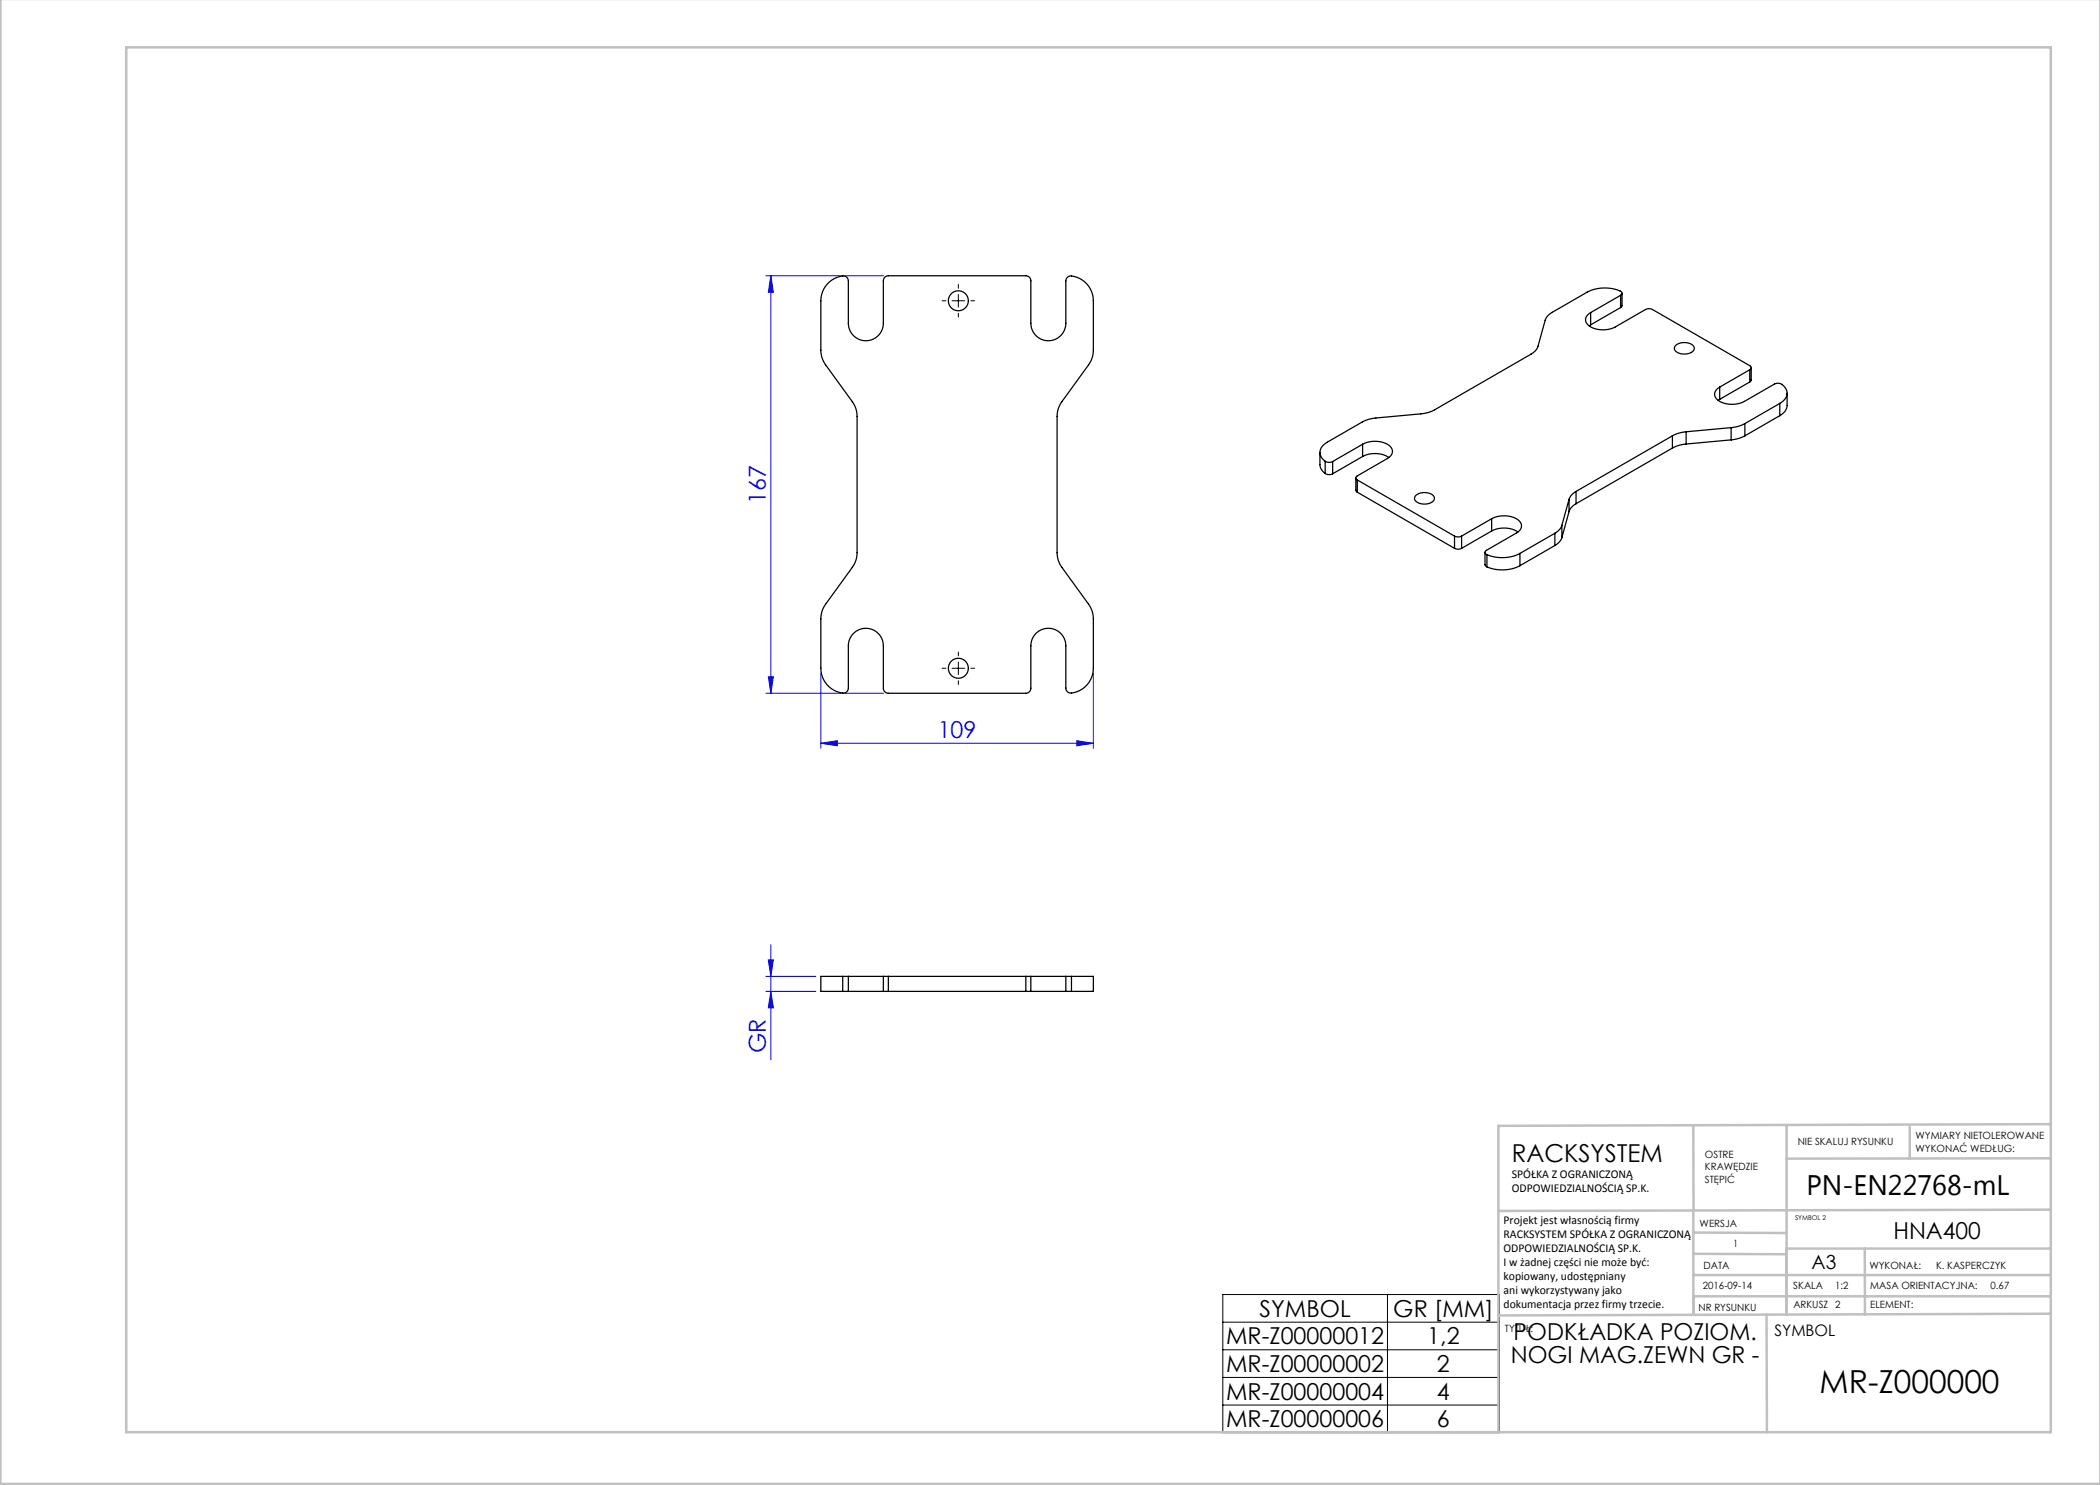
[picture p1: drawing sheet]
<svg xmlns="http://www.w3.org/2000/svg" width="420mm" height="297mm" viewBox="0 0 420 297" stroke-linecap="round" stroke-linejoin="round" font-family="sans-serif">
<g fill="none" stroke="#00f" stroke-width=".2">
<path d="M153.2 55.2h23.5M154.2 55.2v83.5M154.2 55.2l.5 3.3h-1zM153.2 138.7h23.5M153.7 135.4h1l-.5 3.3zM164.2 134.7v15M218.7 134.7v15M164.2 148.7l3.3-.6v1.1zM164.2 148.7h54.5M215.4 148.1l3.3 .6-3.3 .5zM153.2 198.3h10M153.2 195.3h10"/>
<path d="M153.7 192h1l-.5 3.3zM154.2 188.9v23.1M154.2 198.3l.5 3.3h-1z"/>
</g>
<path d="M191.7 58.9v2.5M190.4 60.2h2.5M190.4 133.7h2.5M191.7 132.4v2.5M244.6 258.9h55.3v27.6h-55.3zM277.5 258.9v27.6M244.6 264.4h55.3M244.6 270h55.3M244.6 275.5h55.3M244.6 281h55.3" fill="none" stroke="#000" stroke-width=".2"/>
<path d="M191.7 57.7v-.8M189.2 60.2h-.8M191.7 62.7v.7M194.2 60.2h.7M189.2 133.7h-.8M191.7 131.2v-.8M191.7 136.2v.7M194.2 133.7h.7" fill="none" stroke="#000" stroke-width=".2" stroke-dasharray="15.2 1.3 1.3 1.3"/>
<g fill="none" stroke="#c0c0c0" stroke-width=".5">
<path d="M.1 -.1v296.9h419.9M25.2 9.5h385v276.9h-385zM338.7 225.2v16.9M357.3 225v37.9M382 225.4v6.3M410.1 224.8l-110.4 .4v61.2M410.1 231.7h-52.8M338.7 259.3h71.5M338.7 255h71.5M338.7 250.8l18.6 .1M338.7 246.5l18.6 .1M338.7 242.1v20.9"/>
<path d="M373 249.7v13.2M410.1 241.9l-110.4 .3M410.2 249.7h-52.9v13.2M353.3 262.9l.1 23.5M410.2 262.7l-110.5 .4"/>
</g>
<g fill="#00f">
<path d="M164.2 148.7l3.3-.6v1.1zM215.4 148.1l3.3 .6-3.3 .5z"/>
<path d="M154.2 198.3l.5 3.3h-1zM153.7 192h1l-.5 3.3zM153.7 135.4h1l-.5 3.3zM154.2 55.2l.5 3.3h-1z"/>
</g>
<g fill="none" stroke="#000" stroke-width=".25">
<path d="M165.8 56.4a3.7 3.7 0 0 1 3.4-1.1l.3 .3 .2 .6v8.5a3.5 3.5 0 0 0 3.5 3.5 3.5 3.5 0 0 0 3.5-3.5v-8.5a1 1 0 0 1 1-1h27.5a1 1 0 0 1 1 1v8.5a3.5 3.5 0 0 0 3.5 3.5 3.5 3.5 0 0 0 3.5-3.5v-8.5a1.11 1.11 0 0 1 1.7-.9 5 5 0 0 1 3.8 4.9v9.8a5 5 0 0 1-1 3l-5.3 7.3a5 5 0 0 0-1 3v27.2a5 5 0 0 0 1 3l5.3 7.3a5 5 0 0 1 1 3v9.9a4.9 4.9 0 0 1-4.8 4.9l-.5-.4-.2-.6v-8.4a3.5 3.5 0 0 0-3.5-3.5 3.5 3.5 0 0 0-3.5 3.5v8.5a1 1 0 0 1-1 1h-27.5a1 1 0 0 1-1-1v-8.5a3.5 3.5 0 0 0-3.5-3.5 3.5 3.5 0 0 0-3.5 3.5v8.4a1.11 1.11 0 0 1-1.7 .9 5 5 0 0 1-3.8-4.8v-9.9a5 5 0 0 1 .9-3l5.4-7.3a5 5 0 0 0 .9-3v-27.2a5 5 0 0 0-.9-3l-5.4-7.3a5 5 0 0 1-.9-3v-10.4l.5-1.8zM324.1 59.1a.45 .45 0 0 0 .3-.5 .45 .45 0 0 0-.4-.4 7.9 7.9 0 0 0-6.6 .2l-7 4.1a2.82 2.82 0 0 0-1.4 1.6l-1.4 5.1a2.81 2.81 0 0 1-1.4 1.6l-19.3 11.2a6.8 6.8 0 0 1-2.7 .8l-9 .8a6.8 6.8 0 0 0-2.8 .8l-7 4a2.1 2.1 0 0 0-1.4 1.8 2.1 2.1 0 0 0 1 2.1M324.1 59.1l-6 3.4M324.1 59.1v2.4M324.4 58.7v2.4l-.3 .4M318.1 62.5a1.51 1.51 0 0 0-1 1.4 1.51 1.51 0 0 0 1 1.5 5.5 5.5 0 0 0 5 0l6-3.5a1.56 1.56 0 0 1 1.4 0l19.4 11.2a.43 .43 0 0 1 .3 .4 .43 .43 0 0 1-.3 .5M318.1 62.5v2.5M318.1 65l-.3 .2M324.1 61.5l-6 3.5M335.2 69a2.77 2.77 0 0 1 3.6 .3 1.09 1.09 0 0 1-1.1 1.4 2.35 2.35 0 0 1-2.8-.9v-.4zM343.9 77.4a1.51 1.51 0 0 0-1 1.4 1.51 1.51 0 0 0 1 1.5 5.5 5.5 0 0 0 5 0l6-3.5a1.76 1.76 0 0 1 2.4 1.3 2.25 2.25 0 0 1-1.3 2.6M343.9 77.4v2.5"/>
<path d="M343.9 79.9l-.3 .2M349.9 74l-6 3.4M349.9 74v2.4M349.9 76.4l-6 3.5M350.2 73.5v2.5l-.3 .4M357.4 78.6l-.1 3-.3 .7-1 .8M264 90.5l.1 2.9 .3 .7 .6 .6M265 92.3a1.53 1.53 0 0 0 1.5 0M265 94.7a1.53 1.53 0 0 0 1.5 .1M265 92.3v2.4M266.5 92.3v2.5M271.2 95.6v2.4l.3 .4"/>
<path d="M271.5 96l19.4 11.2M271.5 96v2.4M271.5 98.4l19.4 11.3M272.5 88.8a4.9 4.9 0 0 1 5.8 .8 1.48 1.48 0 0 1-.8 2.1l-6 3.5a.43 .43 0 0 0-.3 .4 .43 .43 0 0 0 .3 .4M272.5 91.3a5.3 5.3 0 0 1 5.3 .2M272.5 88.8l-6 3.5M272.5 88.8v2.5M272.5 91.3l-6 3.5M283.2 99a2.77 2.77 0 0 1 3.6 .3 1.09 1.09 0 0 1-1.1 1.4 2.35 2.35 0 0 1-2.8-.9v-.4zM313.8 99.9l-1.4 5.2M313.8 99.9v2.4M315.2 98.3a2.81 2.81 0 0 0-1.4 1.6"/>
<path d="M315.2 98.3v2.4M334.5 87.2l-19.3 11.1M334.5 87.2v2.4M334.5 89.6l-19.3 11.1M337.2 86.4a6.8 6.8 0 0 0-2.7 .8M337.2 88.8a6.8 6.8 0 0 0-2.7 .8M337.2 86.4v2.4M346.2 85.5l-9 .9M346.2 85.5v2.5M346.2 88l-9 .8M349 84.7a6.8 6.8 0 0 1-2.8 .8M349 87.2a6.8 6.8 0 0 1-2.8 .8"/>
<path d="M349 84.7v2.5M356 80.7l-7 4M356 80.7v2.4M356 83.1l-7 4.1M290.9 107.2a1.56 1.56 0 0 0 1.4 0M290.9 109.7a1.56 1.56 0 0 0 1.4 0M290.9 107.2v2.5M292.3 107.2v2.5M297 110.5v2.5l.4 .4M297.4 110.9v2.5M298.3 103.7a4.9 4.9 0 0 1 5.8 .8 1.48 1.48 0 0 1-.8 2.1l-6 3.5a.45 .45 0 0 0-.3 .4 .45 .45 0 0 0 .4 .4M298.3 106.2a5.3 5.3 0 0 1 5.3 .2"/>
<path d="M298.3 103.7l-6 3.5M298.3 103.7v2.5M298.3 106.2l-6 3.5M304 110.7a7.9 7.9 0 0 1-6.6 .2M304 113.1a7.9 7.9 0 0 1-6.6 .3M304 110.7v2.4M311 106.7l-7 4M311 106.7v2.4M311 109.1l-7 4M312.4 105.1a2.81 2.81 0 0 1-1.4 1.6M312.4 107.5a2.81 2.81 0 0 1-1.4 1.6M312.4 105.1v2.4"/>
<path d="M313.8 102.3l-1.4 5.2M315.2 100.7a2.81 2.81 0 0 0-1.4 1.6M168.5 195.3h1.2M168.5 198.3h1.2M168.5 195.3h-4.3v3h4.3M168.5 195.3v3M169.7 195.3h7M169.7 198.3h7M169.7 195.3v3M176.7 195.3h1M176.7 198.3h1M176.7 195.3v3"/>
<path d="M177.7 195.3v3M177.7 195.3h27.5M177.7 198.3h27.5M205.2 195.3h1M205.2 198.3h1M205.2 195.3v3M206.2 195.3h7M206.2 198.3h7M206.2 195.3v3M213.2 195.3h1.1M213.2 198.3h1.1M213.2 195.3v3"/>
<path d="M214.3 195.3h4.4v3h-4.4M214.3 195.3v3"/>
<circle cx="191.7" cy="60.2" r="2"/>
<circle cx="191.7" cy="133.7" r="2"/>
</g>
<text font-size="6.3" x="363.9" y="278.5">MR-Z000000</text>
<text font-size="5.6" x="361.3" y="239.1">PN-EN22768-mL</text>
<text font-size="4.9" x="302.4" y="232.4">RACKSYSTEM</text>
<g font-size="4.7" fill="#00f">
<text x="153.2" y="100.8" transform="rotate(-90 153.2 100.8)">167</text>
<text x="187.5" y="147.6">109</text>
<text x="153.2" y="210.7" transform="rotate(-90 153.2 210.7)">GR</text>
</g>
<g font-size="4.7">
<text x="378.7" y="247.8">HNA400</text>
<text x="251.9" y="263.4">SYMBOL</text>
<text x="278.7" y="263.4">GR [MM]</text>
<text x="245.2" y="268.9">MR-Z00000012</text>
<text x="285.5" y="268.9">1,2</text>
<text x="302.7" y="268.1">PODKŁADKA POZIOM.</text>
<text x="245.2" y="274.4">MR-Z00000002</text>
<text x="287.4" y="274.4">2</text>
<text x="302.2" y="272.6">NOGI MAG.ZEWN GR -</text>
<text x="245.2" y="279.9">MR-Z00000004</text>
<text x="287.4" y="279.9">4</text>
<text x="245.2" y="285.5">MR-Z00000006</text>
<text x="287.4" y="285.5">6</text>
</g>
<text font-size="3.9" x="362.3" y="253.8">A3</text>
<text font-size="3.2" x="354.9" y="267.2">SYMBOL</text>
<g font-size="2.4">
<text x="302.4" y="235.6">SPÓŁKA Z OGRANICZONĄ</text>
<text x="302.4" y="238.4">ODPOWIEDZIALNOŚCIĄ SP.K.</text>
<text x="300.7" y="244.7">Projekt jest własnością firmy</text>
<text x="300.7" y="247.5">RACKSYSTEM SPÓŁKA Z OGRANICZONĄ</text>
<text x="300.7" y="250.3">ODPOWIEDZIALNOŚCIĄ SP.K.</text>
<text x="300.7" y="253.1">I w żadnej części nie może być:</text>
<text x="300.7" y="256">kopiowany, udostępniany</text>
<text x="300.7" y="258.8">ani wykorzystywany jako</text>
<text x="300.7" y="261.6">dokumentacja przez firmy trzecie.</text>
</g>
<g font-size="2">
<text x="383.1" y="227.9">WYMIARY NIETOLEROWANE</text>
<text x="341" y="231.6">OSTRE</text>
<text x="359.5" y="228.9">NIE SKALUJ RYSUNKU</text>
<text x="383.1" y="230.4">WYKONAĆ WEDŁUG:</text>
<text x="341" y="234.1">KRAWĘDZIE</text>
<text x="341" y="236.6">STĘPIĆ</text>
<text x="339.9" y="245.4">WERSJA</text>
<text x="346.6" y="249.5">1</text>
<text x="340.6" y="257.7">2016-09-14</text>
<text x="340.7" y="253.8">DATA</text>
<text x="358.7" y="257.7">SKALA</text>
<text x="367" y="257.7">1:2</text>
<text x="373.9" y="253.8">WYKONAŁ:</text>
<text x="374.1" y="257.7">MASA ORIENTACYJNA:</text>
<text x="387.2" y="253.8">K. KASPERCZYK</text>
<text x="398.1" y="257.7">0.67</text>
<text x="339.7" y="262.3">NR RYSUNKU</text>
<text x="358.7" y="261.7">ARKUSZ 2</text>
<text x="374.1" y="261.7">ELEMENT:</text>
<text x="301" y="266.4">TYTUŁ:</text>
</g>
<text font-size="1.3" x="359" y="244">SYMBOL 2</text>
</svg>
